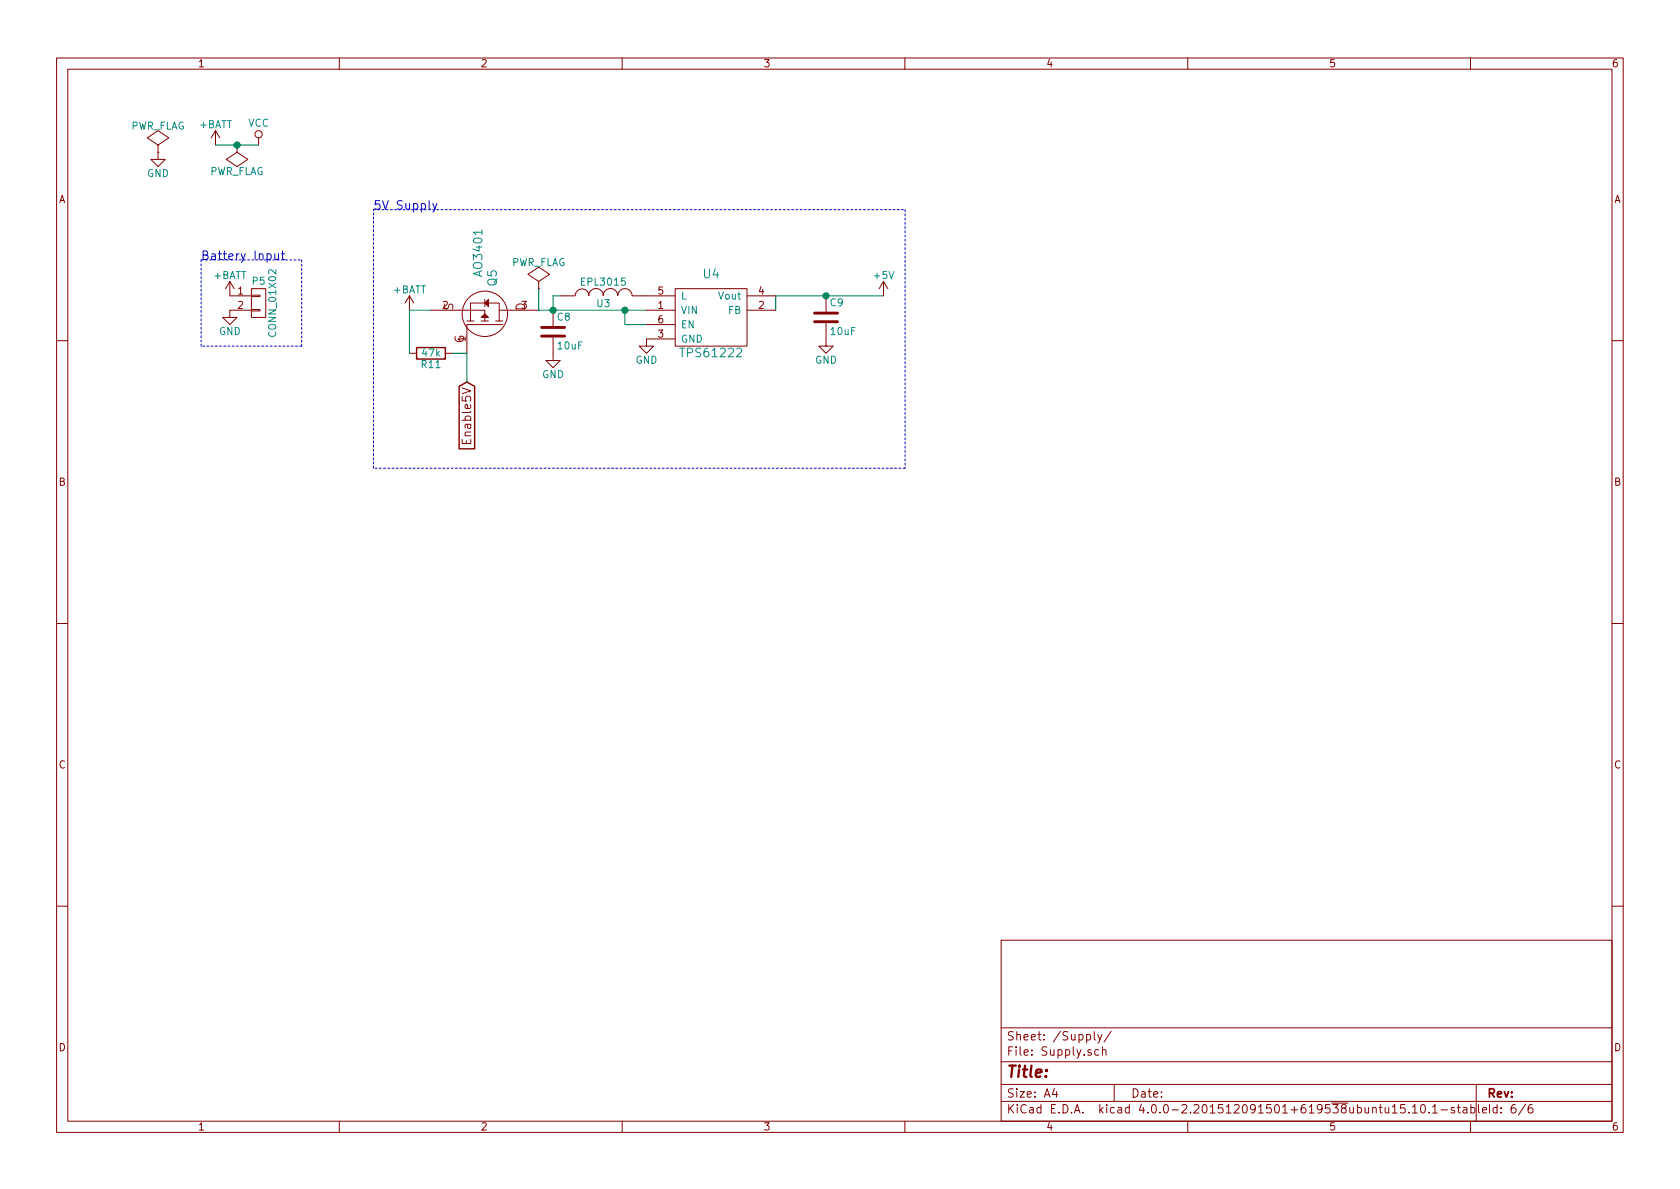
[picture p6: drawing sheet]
EESchema Schematic File Version 2
LIBS:power
LIBS:device
LIBS:transistors
LIBS:conn
LIBS:linear
LIBS:regul
LIBS:74xx
LIBS:cmos4000
LIBS:adc-dac
LIBS:memory
LIBS:xilinx
LIBS:microcontrollers
LIBS:dsp
LIBS:microchip
LIBS:analog_switches
LIBS:motorola
LIBS:texas
LIBS:intel
LIBS:audio
LIBS:interface
LIBS:digital-audio
LIBS:philips
LIBS:display
LIBS:cypress
LIBS:siliconi
LIBS:opto
LIBS:atmel
LIBS:contrib
LIBS:valves
LIBS:CustomICs
LIBS:CustomModules
LIBS:CustomPower
LIBS:CustomPowerConvertors
LIBS:CustomTransistors
LIBS:Custom_ShiftRegisters
LIBS:STM32_MCU
LIBS:dc-dc-converters
LIBS:Relais
LIBS:CustomDevices
LIBS:SensorActuator-cache
EELAYER 25 0
EELAYER END
$Descr A4 11693 8268
encoding utf-8
Sheet 6 6
Title ""
Date ""
Rev ""
Comp ""
Comment1 ""
Comment2 ""
Comment3 ""
Comment4 ""
$EndDescr
$Comp
L CONN_01X02 P5
U 1 1
P 1800 2100
F 0 "P5" H 1800 2250 50  0000 C CNN
F 1 "CONN_01X02" V 1900 2100 50  0000 C CNN
F 2 "Socket_Strips:Socket_Strip_Straight_1x02" H 1800 2100 60  0001 C CNN
F 3 "" H 1800 2100 60  0000 C CNN
	1    1800 2100
	1    0    0    -1  
$EndComp
$Comp
L +BATT #PWR026
U 1 1
P 1600 2050
F 0 "#PWR026" H 1600 1900 50  0001 C CNN
F 1 "+BATT" H 1600 2190 50  0000 C CNN
F 2 "" H 1600 2050 60  0000 C CNN
F 3 "" H 1600 2050 60  0000 C CNN
	1    1600 2050
	1    0    0    -1  
$EndComp
$Comp
L GND #PWR027
U 1 1
P 1600 2150
F 0 "#PWR027" H 1600 1900 50  0001 C CNN
F 1 "GND" H 1600 2000 50  0000 C CNN
F 2 "" H 1600 2150 60  0000 C CNN
F 3 "" H 1600 2150 60  0000 C CNN
	1    1600 2150
	1    0    0    -1  
$EndComp
Text Notes 1400 1800 0    60   ~ 0
Battery Input
Wire Notes Line
	1400 1800 2100 1800
Wire Notes Line
	2100 1800 2100 2400
Wire Notes Line
	2100 2400 1400 2400
Wire Notes Line
	1400 2400 1400 1800
$Comp
L +BATT #PWR028
U 1 1
P 1500 1000
F 0 "#PWR028" H 1500 850 50  0001 C CNN
F 1 "+BATT" H 1500 1140 50  0000 C CNN
F 2 "" H 1500 1000 60  0000 C CNN
F 3 "" H 1500 1000 60  0000 C CNN
	1    1500 1000
	1    0    0    -1  
$EndComp
$Comp
L GND #PWR029
U 1 1
P 1100 1050
F 0 "#PWR029" H 1100 800 50  0001 C CNN
F 1 "GND" H 1100 900 50  0000 C CNN
F 2 "" H 1100 1050 60  0000 C CNN
F 3 "" H 1100 1050 60  0000 C CNN
	1    1100 1050
	1    0    0    -1  
$EndComp
$Comp
L PWR_FLAG #FLG030
U 1 1
P 1100 1050
F 0 "#FLG030" H 1100 1145 50  0001 C CNN
F 1 "PWR_FLAG" H 1100 1230 50  0000 C CNN
F 2 "" H 1100 1050 60  0000 C CNN
F 3 "" H 1100 1050 60  0000 C CNN
	1    1100 1050
	1    0    0    -1  
$EndComp
$Comp
L PWR_FLAG #FLG031
U 1 1
P 1650 1000
F 0 "#FLG031" H 1650 1095 50  0001 C CNN
F 1 "PWR_FLAG" H 1650 1180 50  0000 C CNN
F 2 "" H 1650 1000 60  0000 C CNN
F 3 "" H 1650 1000 60  0000 C CNN
	1    1650 1000
	-1   0    0    1   
$EndComp
$Comp
L +BATT #PWR032
U 1 1
P 2850 2150
F 0 "#PWR032" H 2850 2000 50  0001 C CNN
F 1 "+BATT" H 2850 2290 50  0000 C CNN
F 2 "" H 2850 2150 60  0000 C CNN
F 3 "" H 2850 2150 60  0000 C CNN
	1    2850 2150
	1    0    0    -1  
$EndComp
$Comp
L PMosfetGen Q5
U 1 1
P 3350 2150
F 0 "Q5" H 3575 2225 60  0000 C CNN
F 1 "AO3401" H 3750 2125 60  0000 C CNN
F 2 "SMD_Packages:SOT-323" H 2900 2290 60  0001 C CNN
F 3 "" H 2900 2290 60  0000 C CNN
	1    3350 2150
	0    1    -1   0   
$EndComp
$Comp
L R R11
U 1 1
P 3000 2450
F 0 "R11" V 3080 2450 50  0000 C CNN
F 1 "47k" V 3000 2450 50  0000 C CNN
F 2 "Resistors_SMD:R_1206" V 2930 2450 30  0001 C CNN
F 3 "" H 3000 2450 30  0000 C CNN
	1    3000 2450
	0    1    1    0   
$EndComp
Text GLabel 3250 2650 3    60   Input ~ 0
Enable5V
$Comp
L GND #PWR033
U 1 1
P 4500 2350
F 0 "#PWR033" H 4500 2100 50  0001 C CNN
F 1 "GND" H 4500 2200 50  0000 C CNN
F 2 "" H 4500 2350 60  0000 C CNN
F 3 "" H 4500 2350 60  0000 C CNN
	1    4500 2350
	1    0    0    -1  
$EndComp
$Comp
L C C8
U 1 1
P 3850 2300
F 0 "C8" H 3875 2400 50  0000 L CNN
F 1 "10uF" H 3875 2200 50  0000 L CNN
F 2 "Resistors_SMD:R_0805" H 3888 2150 30  0001 C CNN
F 3 "" H 3850 2300 60  0000 C CNN
	1    3850 2300
	1    0    0    -1  
$EndComp
$Comp
L GND #PWR034
U 1 1
P 3850 2450
F 0 "#PWR034" H 3850 2200 50  0001 C CNN
F 1 "GND" H 3850 2300 50  0000 C CNN
F 2 "" H 3850 2450 60  0000 C CNN
F 3 "" H 3850 2450 60  0000 C CNN
	1    3850 2450
	1    0    0    -1  
$EndComp
$Comp
L INDUCTOR U3
U 1 1
P 4200 2050
F 0 "U3" V 4150 2050 50  0000 C CNN
F 1 "EPL3015" V 4300 2050 50  0000 C CNN
F 2 "CustomInductors:EPL3015" H 4200 2050 60  0001 C CNN
F 3 "" H 4200 2050 60  0000 C CNN
	1    4200 2050
	0    -1   -1   0   
$EndComp
Wire Wire Line
	2850 2450 2850 2150
Wire Wire Line
	2850 2150 3000 2150
Wire Wire Line
	3150 2450 3250 2450
Wire Wire Line
	3250 2450 3250 2650
Wire Wire Line
	3750 2150 4500 2150
Wire Wire Line
	4500 2250 4350 2250
Connection ~ 3850 2150
Wire Wire Line
	4350 2250 4350 2150
Connection ~ 4350 2150
Wire Wire Line
	3900 2050 3850 2050
Wire Wire Line
	3850 2050 3850 2150
Wire Wire Line
	5400 2150 5400 2050
Wire Wire Line
	5400 2050 6150 2050
$Comp
L C C9
U 1 1
P 5750 2200
F 0 "C9" H 5775 2300 50  0000 L CNN
F 1 "10uF" H 5775 2100 50  0000 L CNN
F 2 "Resistors_SMD:R_0805" H 5788 2050 30  0001 C CNN
F 3 "" H 5750 2200 60  0000 C CNN
	1    5750 2200
	1    0    0    -1  
$EndComp
$Comp
L GND #PWR035
U 1 1
P 5750 2350
F 0 "#PWR035" H 5750 2100 50  0001 C CNN
F 1 "GND" H 5750 2200 50  0000 C CNN
F 2 "" H 5750 2350 60  0000 C CNN
F 3 "" H 5750 2350 60  0000 C CNN
	1    5750 2350
	1    0    0    -1  
$EndComp
Connection ~ 5750 2050
$Comp
L +5V #PWR036
U 1 1
P 6150 2050
F 0 "#PWR036" H 6150 1900 50  0001 C CNN
F 1 "+5V" H 6150 2190 50  0000 C CNN
F 2 "" H 6150 2050 60  0000 C CNN
F 3 "" H 6150 2050 60  0000 C CNN
	1    6150 2050
	1    0    0    -1  
$EndComp
Wire Notes Line
	2600 1450 6300 1450
Wire Notes Line
	6300 1450 6300 3250
Wire Notes Line
	6300 3250 2600 3250
Wire Notes Line
	2600 3250 2600 1450
Text Notes 2600 1450 0    60   ~ 0
5V Supply
$Comp
L PWR_FLAG #FLG037
U 1 1
P 3750 2000
F 0 "#FLG037" H 3750 2095 50  0001 C CNN
F 1 "PWR_FLAG" H 3750 2180 50  0000 C CNN
F 2 "" H 3750 2000 60  0000 C CNN
F 3 "" H 3750 2000 60  0000 C CNN
	1    3750 2000
	1    0    0    -1  
$EndComp
Wire Wire Line
	3750 2000 3750 2150
$Comp
L VCC #PWR038
U 1 1
P 1800 1000
F 0 "#PWR038" H 1800 850 50  0001 C CNN
F 1 "VCC" H 1800 1150 50  0000 C CNN
F 2 "" H 1800 1000 60  0000 C CNN
F 3 "" H 1800 1000 60  0000 C CNN
	1    1800 1000
	1    0    0    -1  
$EndComp
Wire Wire Line
	1500 1000 1800 1000
Connection ~ 1650 1000
$Comp
L TPS61222 U4
U 1 1
P 4950 1900
F 0 "U4" H 4950 1900 60  0000 C CNN
F 1 "TPS61222" H 4950 1350 60  0000 C CNN
F 2 "DC_DC_Converters:TPS6122x" H 4950 1900 60  0001 C CNN
F 3 "" H 4950 1900 60  0000 C CNN
	1    4950 1900
	1    0    0    -1  
$EndComp
$EndSCHEMATC
